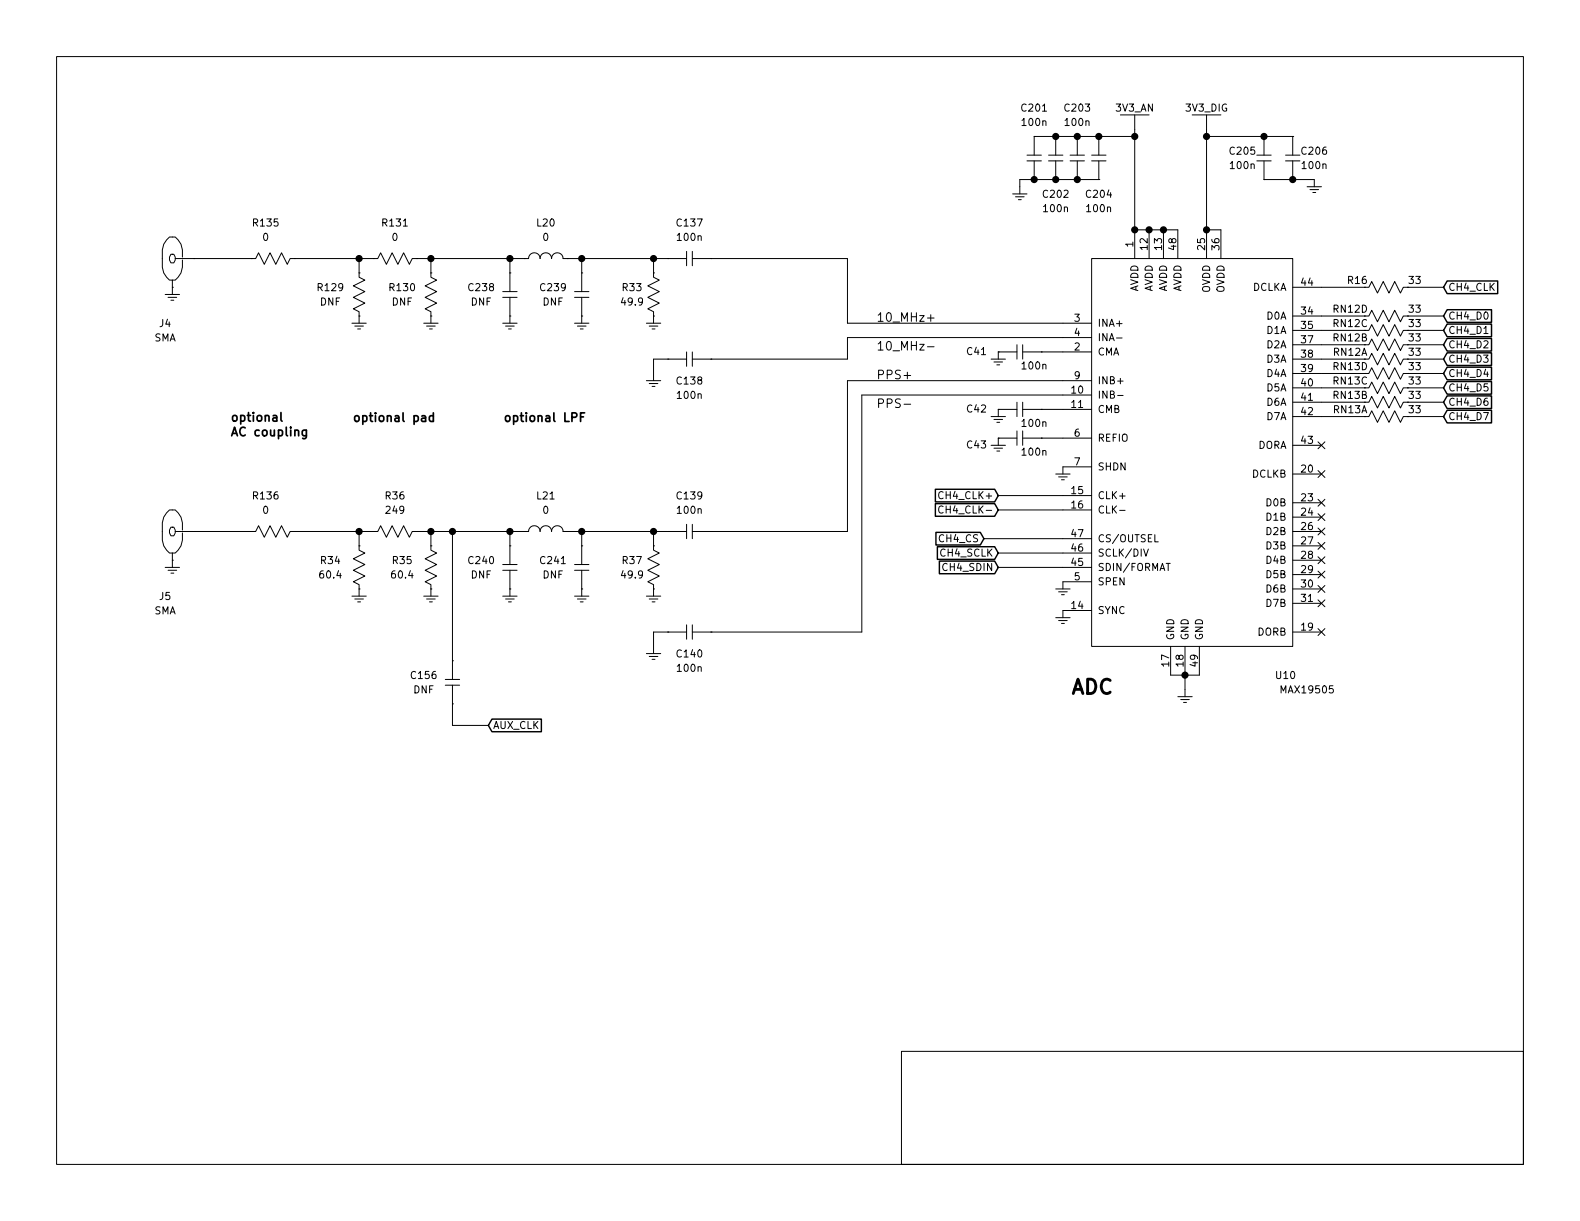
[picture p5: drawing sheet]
EESchema Schematic File Version 4
EELAYER 26 0
EELAYER END
$Descr USLetter 11000 8500
encoding utf-8
Sheet 5 11
Title ""
Date ""
Rev ""
Comp ""
Comment1 ""
Comment2 ""
Comment3 ""
Comment4 ""
$EndDescr
$Comp
L GNSS_Firehose:R R135
U 1 1
P 1900 1800
F 0 "R135" H 1850 2050 50  0000 C CNN
F 1 "0" H 1850 1950 50  0000 C CNN
F 2 "footprints:0402" H 1900 1800 50  0001 C CNN
F 3 "" H 1900 1800 50  0001 C CNN
	1    1900 1800
	1    0    0    -1  
$EndComp
$Comp
L GNSS_Firehose:R R131
U 1 1
P 2750 1800
F 0 "R131" H 2750 2050 50  0000 C CNN
F 1 "0" H 2750 1950 50  0000 C CNN
F 2 "footprints:0402" H 2750 1800 50  0001 C CNN
F 3 "" H 2750 1800 50  0001 C CNN
	1    2750 1800
	1    0    0    -1  
$EndComp
$Comp
L GNSS_Firehose:R R129
U 1 1
P 2500 2050
F 0 "R129" V 2450 1850 50  0000 C CNN
F 1 "DNF" V 2550 1850 50  0000 C CNN
F 2 "footprints:0402" H 2500 2050 50  0001 C CNN
F 3 "" H 2500 2050 50  0001 C CNN
	1    2500 2050
	0    1    1    0   
$EndComp
$Comp
L GNSS_Firehose:R R130
U 1 1
P 3000 2050
F 0 "R130" V 2950 1850 50  0000 C CNN
F 1 "DNF" V 3050 1850 50  0000 C CNN
F 2 "footprints:0402" H 3000 2050 50  0001 C CNN
F 3 "" H 3000 2050 50  0001 C CNN
	1    3000 2050
	0    1    1    0   
$EndComp
$Comp
L GNSS_Firehose:SMA J4
U 1 1
P 1200 1800
F 0 "J4" H 1150 1350 50  0000 C CNN
F 1 "SMA" H 1150 1250 50  0000 C CNN
F 2 "footprints:SMA_END_LAUNCH" H 1200 1800 50  0001 C CNN
F 3 "" H 1200 1800 50  0001 C CNN
	1    1200 1800
	1    0    0    -1  
$EndComp
$Comp
L GNSS_Firehose:L L20
U 1 1
P 3800 1800
F 0 "L20" H 3800 2050 50  0000 C CNN
F 1 "0" H 3800 1950 50  0000 C CNN
F 2 "footprints:0603" H 3800 1800 50  0001 C CNN
F 3 "" H 3800 1800 50  0001 C CNN
	1    3800 1800
	1    0    0    -1  
$EndComp
$Comp
L GNSS_Firehose:C C137
U 1 1
P 4800 1800
F 0 "C137" H 4800 2050 50  0000 C CNN
F 1 "100n" H 4800 1950 50  0000 C CNN
F 2 "footprints:0402" H 4800 1800 50  0001 C CNN
F 3 "" H 4800 1800 50  0001 C CNN
	1    4800 1800
	1    0    0    -1  
$EndComp
$Comp
L GNSS_Firehose:C C138
U 1 1
P 4800 2500
F 0 "C138" H 4800 2350 50  0000 C CNN
F 1 "100n" H 4800 2250 50  0000 C CNN
F 2 "footprints:0402" H 4800 2500 50  0001 C CNN
F 3 "" H 4800 2500 50  0001 C CNN
	1    4800 2500
	1    0    0    -1  
$EndComp
$Comp
L GNSS_Firehose:C C238
U 1 1
P 3550 2050
F 0 "C238" V 3500 1850 50  0000 C CNN
F 1 "DNF" V 3600 1850 50  0000 C CNN
F 2 "footprints:0402" H 3550 2050 50  0001 C CNN
F 3 "" H 3550 2050 50  0001 C CNN
	1    3550 2050
	0    1    1    0   
$EndComp
$Comp
L GNSS_Firehose:C C239
U 1 1
P 4050 2050
F 0 "C239" V 4000 1850 50  0000 C CNN
F 1 "DNF" V 4100 1850 50  0000 C CNN
F 2 "footprints:0402" H 4050 2050 50  0001 C CNN
F 3 "" H 4050 2050 50  0001 C CNN
	1    4050 2050
	0    1    1    0   
$EndComp
$Comp
L GNSS_Firehose:R R33
U 1 1
P 4550 2050
F 0 "R33" V 4500 1900 50  0000 C CNN
F 1 "49.9" V 4600 1900 50  0000 C CNN
F 2 "footprints:0402" H 4550 2050 50  0001 C CNN
F 3 "" H 4550 2050 50  0001 C CNN
	1    4550 2050
	0    1    1    0   
$EndComp
$Comp
L GNSS_Firehose:GND #PWR097
U 1 1
P 2500 2250
F 0 "#PWR097" H 2700 2150 50  0001 C CNN
F 1 "GND" H 2700 2050 50  0001 C CNN
F 2 "" H 2500 2250 50  0001 C CNN
F 3 "" H 2500 2250 50  0001 C CNN
	1    2500 2250
	1    0    0    -1  
$EndComp
$Comp
L GNSS_Firehose:GND #PWR098
U 1 1
P 3000 2250
F 0 "#PWR098" H 3200 2150 50  0001 C CNN
F 1 "GND" H 3200 2050 50  0001 C CNN
F 2 "" H 3000 2250 50  0001 C CNN
F 3 "" H 3000 2250 50  0001 C CNN
	1    3000 2250
	1    0    0    -1  
$EndComp
$Comp
L GNSS_Firehose:GND #PWR099
U 1 1
P 3550 2250
F 0 "#PWR099" H 3750 2150 50  0001 C CNN
F 1 "GND" H 3750 2050 50  0001 C CNN
F 2 "" H 3550 2250 50  0001 C CNN
F 3 "" H 3550 2250 50  0001 C CNN
	1    3550 2250
	1    0    0    -1  
$EndComp
$Comp
L GNSS_Firehose:GND #PWR0100
U 1 1
P 4050 2250
F 0 "#PWR0100" H 4250 2150 50  0001 C CNN
F 1 "GND" H 4250 2050 50  0001 C CNN
F 2 "" H 4050 2250 50  0001 C CNN
F 3 "" H 4050 2250 50  0001 C CNN
	1    4050 2250
	1    0    0    -1  
$EndComp
$Comp
L GNSS_Firehose:GND #PWR0101
U 1 1
P 4550 2250
F 0 "#PWR0101" H 4750 2150 50  0001 C CNN
F 1 "GND" H 4750 2050 50  0001 C CNN
F 2 "" H 4550 2250 50  0001 C CNN
F 3 "" H 4550 2250 50  0001 C CNN
	1    4550 2250
	1    0    0    -1  
$EndComp
$Comp
L GNSS_Firehose:GND #PWR0102
U 1 1
P 4550 2650
F 0 "#PWR0102" H 4750 2550 50  0001 C CNN
F 1 "GND" H 4750 2450 50  0001 C CNN
F 2 "" H 4550 2650 50  0001 C CNN
F 3 "" H 4550 2650 50  0001 C CNN
	1    4550 2650
	1    0    0    -1  
$EndComp
$Comp
L GNSS_Firehose:GND #PWR0103
U 1 1
P 1200 2050
F 0 "#PWR0103" H 1400 1950 50  0001 C CNN
F 1 "GND" H 1400 1850 50  0001 C CNN
F 2 "" H 1200 2050 50  0001 C CNN
F 3 "" H 1200 2050 50  0001 C CNN
	1    1200 2050
	1    0    0    -1  
$EndComp
Wire Wire Line
	1350 1800 1750 1800
Wire Wire Line
	2050 1800 2500 1800
Wire Wire Line
	2500 1900 2500 1800
Connection ~ 2500 1800
Wire Wire Line
	2900 1800 3000 1800
Wire Wire Line
	3000 1900 3000 1800
Connection ~ 3000 1800
Wire Wire Line
	3550 1900 3550 1800
Connection ~ 3550 1800
Wire Wire Line
	3950 1800 4050 1800
Wire Wire Line
	4050 1900 4050 1800
Connection ~ 4050 1800
Wire Wire Line
	4550 1900 4550 1800
Connection ~ 4550 1800
Wire Wire Line
	4650 2500 4550 2500
Wire Wire Line
	4550 2500 4550 2600
Wire Wire Line
	4950 2500 5900 2500
Wire Wire Line
	4950 1800 5900 1800
$Comp
L GNSS_Firehose:C C201
U 1 1
P 7200 1100
F 0 "C201" V 6850 1100 50  0000 C CNN
F 1 "100n" V 6950 1100 50  0000 C CNN
F 2 "footprints:0402" H 7200 1100 50  0001 C CNN
F 3 "" H 7200 1100 50  0001 C CNN
	1    7200 1100
	0    1    1    0   
$EndComp
$Comp
L GNSS_Firehose:C C202
U 1 1
P 7350 1100
F 0 "C202" V 7600 1100 50  0000 C CNN
F 1 "100n" V 7700 1100 50  0000 C CNN
F 2 "footprints:0402" H 7350 1100 50  0001 C CNN
F 3 "" H 7350 1100 50  0001 C CNN
	1    7350 1100
	0    1    1    0   
$EndComp
$Comp
L GNSS_Firehose:C C203
U 1 1
P 7500 1100
F 0 "C203" V 7150 1100 50  0000 C CNN
F 1 "100n" V 7250 1100 50  0000 C CNN
F 2 "footprints:0402" H 7500 1100 50  0001 C CNN
F 3 "" H 7500 1100 50  0001 C CNN
	1    7500 1100
	0    1    1    0   
$EndComp
$Comp
L GNSS_Firehose:C C204
U 1 1
P 7650 1100
F 0 "C204" V 7900 1100 50  0000 C CNN
F 1 "100n" V 8000 1100 50  0000 C CNN
F 2 "footprints:0402" H 7650 1100 50  0001 C CNN
F 3 "" H 7650 1100 50  0001 C CNN
	1    7650 1100
	0    1    1    0   
$EndComp
$Comp
L GNSS_Firehose:C C205
U 1 1
P 8800 1100
F 0 "C205" V 8750 950 50  0000 C CNN
F 1 "100n" V 8850 950 50  0000 C CNN
F 2 "footprints:0402" H 8800 1100 50  0001 C CNN
F 3 "" H 8800 1100 50  0001 C CNN
	1    8800 1100
	0    1    1    0   
$EndComp
$Comp
L GNSS_Firehose:C C206
U 1 1
P 9000 1100
F 0 "C206" V 8950 1250 50  0000 C CNN
F 1 "100n" V 9050 1250 50  0000 C CNN
F 2 "footprints:0402" H 9000 1100 50  0001 C CNN
F 3 "" H 9000 1100 50  0001 C CNN
	1    9000 1100
	0    1    1    0   
$EndComp
$Comp
L GNSS_Firehose:GND #PWR0104
U 1 1
P 7100 1350
F 0 "#PWR0104" H 7300 1250 50  0001 C CNN
F 1 "GND" H 7300 1150 50  0001 C CNN
F 2 "" H 7100 1350 50  0001 C CNN
F 3 "" H 7100 1350 50  0001 C CNN
	1    7100 1350
	1    0    0    -1  
$EndComp
$Comp
L GNSS_Firehose:GND #PWR0105
U 1 1
P 9150 1300
F 0 "#PWR0105" H 9350 1200 50  0001 C CNN
F 1 "GND" H 9350 1100 50  0001 C CNN
F 2 "" H 9150 1300 50  0001 C CNN
F 3 "" H 9150 1300 50  0001 C CNN
	1    9150 1300
	1    0    0    -1  
$EndComp
Connection ~ 7350 950 
Connection ~ 7500 950 
Connection ~ 7350 1250
Connection ~ 7500 1250
Connection ~ 8800 950 
Wire Wire Line
	8800 1250 9000 1250
Connection ~ 9000 1250
$Comp
L GNSS_Firehose:MAX19505 U10
U 1 1
P 8600 2200
F 0 "U10" H 8950 -300 50  0000 C CNN
F 1 "MAX19505" H 9100 -400 50  0000 C CNN
F 2 "footprints:QFN48_EP" H 8550 2350 50  0001 C CNN
F 3 "" H 8550 2350 50  0001 C CNN
	1    8600 2200
	1    0    0    -1  
$EndComp
$Comp
L GNSS_Firehose:GND #PWR0106
U 1 1
P 8250 4850
F 0 "#PWR0106" H 8450 4750 50  0001 C CNN
F 1 "GND" H 8450 4650 50  0001 C CNN
F 2 "" H 8250 4850 50  0001 C CNN
F 3 "" H 8250 4850 50  0001 C CNN
	1    8250 4850
	1    0    0    -1  
$EndComp
$Comp
L GNSS_Firehose:C C41
U 1 1
P 7100 2450
F 0 "C41" H 7400 2450 50  0000 C CNN
F 1 "100n" H 7000 2550 50  0000 C CNN
F 2 "footprints:0402" H 7100 2450 50  0001 C CNN
F 3 "" H 7100 2450 50  0001 C CNN
	1    7100 2450
	-1   0    0    1   
$EndComp
$Comp
L GNSS_Firehose:C C42
U 1 1
P 7100 2850
F 0 "C42" H 7400 2850 50  0000 C CNN
F 1 "100n" H 7000 2950 50  0000 C CNN
F 2 "footprints:0402" H 7100 2850 50  0001 C CNN
F 3 "" H 7100 2850 50  0001 C CNN
	1    7100 2850
	-1   0    0    1   
$EndComp
$Comp
L GNSS_Firehose:C C43
U 1 1
P 7100 3050
F 0 "C43" H 7400 3100 50  0000 C CNN
F 1 "100n" H 7000 3150 50  0000 C CNN
F 2 "footprints:0402" H 7100 3050 50  0001 C CNN
F 3 "" H 7100 3050 50  0001 C CNN
	1    7100 3050
	-1   0    0    1   
$EndComp
$Comp
L GNSS_Firehose:GND #PWR0107
U 1 1
P 6950 3100
F 0 "#PWR0107" H 7150 3000 50  0001 C CNN
F 1 "GND" H 7150 2900 50  0001 C CNN
F 2 "" H 6950 3100 50  0001 C CNN
F 3 "" H 6950 3100 50  0001 C CNN
	1    6950 3100
	1    0    0    -1  
$EndComp
$Comp
L GNSS_Firehose:GND #PWR0108
U 1 1
P 6950 2900
F 0 "#PWR0108" H 7150 2800 50  0001 C CNN
F 1 "GND" H 7150 2700 50  0001 C CNN
F 2 "" H 6950 2900 50  0001 C CNN
F 3 "" H 6950 2900 50  0001 C CNN
	1    6950 2900
	1    0    0    -1  
$EndComp
$Comp
L GNSS_Firehose:GND #PWR0109
U 1 1
P 6950 2500
F 0 "#PWR0109" H 7150 2400 50  0001 C CNN
F 1 "GND" H 7150 2300 50  0001 C CNN
F 2 "" H 6950 2500 50  0001 C CNN
F 3 "" H 6950 2500 50  0001 C CNN
	1    6950 2500
	1    0    0    -1  
$EndComp
$Comp
L GNSS_Firehose:GND #PWR0110
U 1 1
P 7400 3300
F 0 "#PWR0110" H 7600 3200 50  0001 C CNN
F 1 "GND" H 7600 3100 50  0001 C CNN
F 2 "" H 7400 3300 50  0001 C CNN
F 3 "" H 7400 3300 50  0001 C CNN
	1    7400 3300
	1    0    0    -1  
$EndComp
$Comp
L GNSS_Firehose:GND #PWR0111
U 1 1
P 7400 4100
F 0 "#PWR0111" H 7600 4000 50  0001 C CNN
F 1 "GND" H 7600 3900 50  0001 C CNN
F 2 "" H 7400 4100 50  0001 C CNN
F 3 "" H 7400 4100 50  0001 C CNN
	1    7400 4100
	1    0    0    -1  
$EndComp
$Comp
L GNSS_Firehose:GND #PWR0112
U 1 1
P 7400 4300
F 0 "#PWR0112" H 7600 4200 50  0001 C CNN
F 1 "GND" H 7600 4100 50  0001 C CNN
F 2 "" H 7400 4300 50  0001 C CNN
F 3 "" H 7400 4300 50  0001 C CNN
	1    7400 4300
	1    0    0    -1  
$EndComp
NoConn ~ 9200 3100
NoConn ~ 9200 3300
NoConn ~ 9200 3500
NoConn ~ 9200 3600
NoConn ~ 9200 3700
NoConn ~ 9200 3800
NoConn ~ 9200 3900
NoConn ~ 9200 4000
NoConn ~ 9200 4100
NoConn ~ 9200 4200
NoConn ~ 9200 4400
Text Notes 7450 4850 0    100  ~ 20
ADC
Wire Wire Line
	5900 2350 7400 2350
Wire Wire Line
	6000 2750 7400 2750
Wire Wire Line
	7400 2450 7250 2450
Wire Wire Line
	7250 2850 7400 2850
Wire Wire Line
	7250 3050 7400 3050
Connection ~ 8000 1600
Connection ~ 8100 1600
Connection ~ 8400 1600
Wire Wire Line
	8150 4700 8250 4700
Connection ~ 8250 4700
Wire Wire Line
	8250 4700 8250 4800
Wire Wire Line
	5900 2250 7400 2250
Wire Wire Line
	5900 2650 7400 2650
$Comp
L GNSS_Firehose:R R136
U 1 1
P 1900 3700
F 0 "R136" H 1850 3950 50  0000 C CNN
F 1 "0" H 1850 3850 50  0000 C CNN
F 2 "footprints:0402" H 1900 3700 50  0001 C CNN
F 3 "" H 1900 3700 50  0001 C CNN
	1    1900 3700
	1    0    0    -1  
$EndComp
$Comp
L GNSS_Firehose:R R36
U 1 1
P 2750 3700
F 0 "R36" H 2750 3950 50  0000 C CNN
F 1 "249" H 2750 3850 50  0000 C CNN
F 2 "footprints:0402" H 2750 3700 50  0001 C CNN
F 3 "" H 2750 3700 50  0001 C CNN
	1    2750 3700
	1    0    0    -1  
$EndComp
$Comp
L GNSS_Firehose:R R34
U 1 1
P 2500 3950
F 0 "R34" V 2450 3750 50  0000 C CNN
F 1 "60.4" V 2550 3750 50  0000 C CNN
F 2 "footprints:0402" H 2500 3950 50  0001 C CNN
F 3 "" H 2500 3950 50  0001 C CNN
	1    2500 3950
	0    1    1    0   
$EndComp
$Comp
L GNSS_Firehose:R R35
U 1 1
P 3000 3950
F 0 "R35" V 2950 3750 50  0000 C CNN
F 1 "60.4" V 3050 3750 50  0000 C CNN
F 2 "footprints:0402" H 3000 3950 50  0001 C CNN
F 3 "" H 3000 3950 50  0001 C CNN
	1    3000 3950
	0    1    1    0   
$EndComp
$Comp
L GNSS_Firehose:SMA J5
U 1 1
P 1200 3700
F 0 "J5" H 1150 3250 50  0000 C CNN
F 1 "SMA" H 1150 3150 50  0000 C CNN
F 2 "footprints:SMA_END_LAUNCH" H 1200 3700 50  0001 C CNN
F 3 "" H 1200 3700 50  0001 C CNN
	1    1200 3700
	1    0    0    -1  
$EndComp
$Comp
L GNSS_Firehose:L L21
U 1 1
P 3800 3700
F 0 "L21" H 3800 3950 50  0000 C CNN
F 1 "0" H 3800 3850 50  0000 C CNN
F 2 "footprints:0603" H 3800 3700 50  0001 C CNN
F 3 "" H 3800 3700 50  0001 C CNN
	1    3800 3700
	1    0    0    -1  
$EndComp
$Comp
L GNSS_Firehose:C C139
U 1 1
P 4800 3700
F 0 "C139" H 4800 3950 50  0000 C CNN
F 1 "100n" H 4800 3850 50  0000 C CNN
F 2 "footprints:0402" H 4800 3700 50  0001 C CNN
F 3 "" H 4800 3700 50  0001 C CNN
	1    4800 3700
	1    0    0    -1  
$EndComp
$Comp
L GNSS_Firehose:C C140
U 1 1
P 4800 4400
F 0 "C140" H 4800 4250 50  0000 C CNN
F 1 "100n" H 4800 4150 50  0000 C CNN
F 2 "footprints:0402" H 4800 4400 50  0001 C CNN
F 3 "" H 4800 4400 50  0001 C CNN
	1    4800 4400
	1    0    0    -1  
$EndComp
$Comp
L GNSS_Firehose:C C240
U 1 1
P 3550 3950
F 0 "C240" V 3500 3750 50  0000 C CNN
F 1 "DNF" V 3600 3750 50  0000 C CNN
F 2 "footprints:0402" H 3550 3950 50  0001 C CNN
F 3 "" H 3550 3950 50  0001 C CNN
	1    3550 3950
	0    1    1    0   
$EndComp
$Comp
L GNSS_Firehose:C C241
U 1 1
P 4050 3950
F 0 "C241" V 4000 3750 50  0000 C CNN
F 1 "DNF" V 4100 3750 50  0000 C CNN
F 2 "footprints:0402" H 4050 3950 50  0001 C CNN
F 3 "" H 4050 3950 50  0001 C CNN
	1    4050 3950
	0    1    1    0   
$EndComp
$Comp
L GNSS_Firehose:R R37
U 1 1
P 4550 3950
F 0 "R37" V 4500 3800 50  0000 C CNN
F 1 "49.9" V 4600 3800 50  0000 C CNN
F 2 "footprints:0402" H 4550 3950 50  0001 C CNN
F 3 "" H 4550 3950 50  0001 C CNN
	1    4550 3950
	0    1    1    0   
$EndComp
$Comp
L GNSS_Firehose:GND #PWR0113
U 1 1
P 2500 4150
F 0 "#PWR0113" H 2700 4050 50  0001 C CNN
F 1 "GND" H 2700 3950 50  0001 C CNN
F 2 "" H 2500 4150 50  0001 C CNN
F 3 "" H 2500 4150 50  0001 C CNN
	1    2500 4150
	1    0    0    -1  
$EndComp
$Comp
L GNSS_Firehose:GND #PWR0114
U 1 1
P 3000 4150
F 0 "#PWR0114" H 3200 4050 50  0001 C CNN
F 1 "GND" H 3200 3950 50  0001 C CNN
F 2 "" H 3000 4150 50  0001 C CNN
F 3 "" H 3000 4150 50  0001 C CNN
	1    3000 4150
	1    0    0    -1  
$EndComp
$Comp
L GNSS_Firehose:GND #PWR0115
U 1 1
P 3550 4150
F 0 "#PWR0115" H 3750 4050 50  0001 C CNN
F 1 "GND" H 3750 3950 50  0001 C CNN
F 2 "" H 3550 4150 50  0001 C CNN
F 3 "" H 3550 4150 50  0001 C CNN
	1    3550 4150
	1    0    0    -1  
$EndComp
$Comp
L GNSS_Firehose:GND #PWR0116
U 1 1
P 4050 4150
F 0 "#PWR0116" H 4250 4050 50  0001 C CNN
F 1 "GND" H 4250 3950 50  0001 C CNN
F 2 "" H 4050 4150 50  0001 C CNN
F 3 "" H 4050 4150 50  0001 C CNN
	1    4050 4150
	1    0    0    -1  
$EndComp
$Comp
L GNSS_Firehose:GND #PWR0117
U 1 1
P 4550 4150
F 0 "#PWR0117" H 4750 4050 50  0001 C CNN
F 1 "GND" H 4750 3950 50  0001 C CNN
F 2 "" H 4550 4150 50  0001 C CNN
F 3 "" H 4550 4150 50  0001 C CNN
	1    4550 4150
	1    0    0    -1  
$EndComp
$Comp
L GNSS_Firehose:GND #PWR0118
U 1 1
P 4550 4550
F 0 "#PWR0118" H 4750 4450 50  0001 C CNN
F 1 "GND" H 4750 4350 50  0001 C CNN
F 2 "" H 4550 4550 50  0001 C CNN
F 3 "" H 4550 4550 50  0001 C CNN
	1    4550 4550
	1    0    0    -1  
$EndComp
$Comp
L GNSS_Firehose:GND #PWR0119
U 1 1
P 1200 3950
F 0 "#PWR0119" H 1400 3850 50  0001 C CNN
F 1 "GND" H 1400 3750 50  0001 C CNN
F 2 "" H 1200 3950 50  0001 C CNN
F 3 "" H 1200 3950 50  0001 C CNN
	1    1200 3950
	1    0    0    -1  
$EndComp
Wire Wire Line
	1350 3700 1750 3700
Wire Wire Line
	2050 3700 2500 3700
Wire Wire Line
	2500 3800 2500 3700
Connection ~ 2500 3700
Wire Wire Line
	2900 3700 3000 3700
Wire Wire Line
	3000 3800 3000 3700
Connection ~ 3000 3700
Wire Wire Line
	3550 3800 3550 3700
Connection ~ 3550 3700
Wire Wire Line
	3950 3700 4050 3700
Wire Wire Line
	4050 3800 4050 3700
Connection ~ 4050 3700
Wire Wire Line
	4550 3800 4550 3700
Connection ~ 4550 3700
Wire Wire Line
	4650 4400 4550 4400
Wire Wire Line
	4550 4400 4550 4500
Wire Wire Line
	4950 4400 6000 4400
Wire Wire Line
	4950 3700 5900 3700
Text Notes 3500 2950 0    60   ~ 12
optional LPF
Text Notes 2450 2950 0    60   ~ 12
optional pad
Text Notes 1600 3050 0    60   ~ 12
optional\nAC coupling
Text Label 6100 2250 0    60   ~ 0
10_MHz+
Text Label 6100 2450 0    60   ~ 0
10_MHz-
Text Label 6100 2650 0    60   ~ 0
PPS+
Text Label 6100 2850 0    60   ~ 0
PPS-
$Comp
L GNSS_Firehose:VCC_3V3_AN #PWR0120
U 1 1
P 7900 900
F 0 "#PWR0120" H 8080 670 50  0001 C CNN
F 1 "VCC_3V3_AN" H 8030 770 50  0001 C CNN
F 2 "" H 7900 900 50  0001 C CNN
F 3 "" H 7900 900 50  0001 C CNN
	1    7900 900 
	1    0    0    -1  
$EndComp
$Comp
L GNSS_Firehose:VCC_3V3_DIG #PWR0121
U 1 1
P 8400 900
F 0 "#PWR0121" H 8580 670 50  0001 C CNN
F 1 "VCC_3V3_DIG" H 8530 770 50  0001 C CNN
F 2 "" H 8400 900 50  0001 C CNN
F 3 "" H 8400 900 50  0001 C CNN
	1    8400 900 
	1    0    0    -1  
$EndComp
Wire Wire Line
	8400 950  8800 950 
Text GLabel 6950 3450 0    50   Input ~ 0
CH4_CLK+
Text GLabel 6950 3550 0    50   Input ~ 0
CH4_CLK-
Text GLabel 6850 3750 0    50   Input ~ 0
CH4_CS
Text GLabel 6950 3850 0    50   Input ~ 0
CH4_SCLK
Text GLabel 6950 3950 0    50   Input ~ 0
CH4_SDIN
Text GLabel 10050 2000 2    50   Input ~ 0
CH4_CLK
Text GLabel 10050 2200 2    50   Input ~ 0
CH4_D0
Text GLabel 10050 2300 2    50   Input ~ 0
CH4_D1
Text GLabel 10050 2400 2    50   Input ~ 0
CH4_D2
Text GLabel 10050 2500 2    50   Input ~ 0
CH4_D3
Text GLabel 10050 2600 2    50   Input ~ 0
CH4_D4
Text GLabel 10050 2700 2    50   Input ~ 0
CH4_D5
Text GLabel 10050 2800 2    50   Input ~ 0
CH4_D6
Text GLabel 10050 2900 2    50   Input ~ 0
CH4_D7
Wire Wire Line
	6950 3450 7400 3450
Wire Wire Line
	6950 3550 7400 3550
Wire Wire Line
	6850 3750 7400 3750
Wire Wire Line
	6950 3850 7400 3850
Wire Wire Line
	6950 3950 7400 3950
$Comp
L GNSS_Firehose:R R16
U 1 1
P 9650 2000
F 0 "R16" H 9450 2050 50  0000 C CNN
F 1 "33" H 9850 2050 50  0000 C CNN
F 2 "footprints:0402" H 9650 2000 50  0001 C CNN
F 3 "" H 9650 2000 50  0001 C CNN
	1    9650 2000
	1    0    0    -1  
$EndComp
$Comp
L GNSS_Firehose:Rx4 RN12
U 1 1
P 9650 2500
F 0 "RN12" H 9400 2550 50  0000 C CNN
F 1 "33" H 9850 2550 50  0000 C CNN
F 2 "footprints:1206_4R" H 9650 2500 50  0001 C CNN
F 3 "" H 9650 2500 50  0001 C CNN
	1    9650 2500
	1    0    0    -1  
$EndComp
$Comp
L GNSS_Firehose:Rx4 RN12
U 2 1
P 9650 2400
F 0 "RN12" H 9400 2450 50  0000 C CNN
F 1 "33" H 9850 2450 50  0000 C CNN
F 2 "footprints:1206_4R" H 9650 2400 50  0001 C CNN
F 3 "" H 9650 2400 50  0001 C CNN
	2    9650 2400
	1    0    0    -1  
$EndComp
$Comp
L GNSS_Firehose:Rx4 RN12
U 3 1
P 9650 2300
F 0 "RN12" H 9400 2350 50  0000 C CNN
F 1 "33" H 9850 2350 50  0000 C CNN
F 2 "footprints:1206_4R" H 9650 2300 50  0001 C CNN
F 3 "" H 9650 2300 50  0001 C CNN
	3    9650 2300
	1    0    0    -1  
$EndComp
$Comp
L GNSS_Firehose:Rx4 RN12
U 4 1
P 9650 2200
F 0 "RN12" H 9400 2250 50  0000 C CNN
F 1 "33" H 9850 2250 50  0000 C CNN
F 2 "footprints:1206_4R" H 9650 2200 50  0001 C CNN
F 3 "" H 9650 2200 50  0001 C CNN
	4    9650 2200
	1    0    0    -1  
$EndComp
$Comp
L GNSS_Firehose:Rx4 RN13
U 1 1
P 9650 2900
F 0 "RN13" H 9400 2950 50  0000 C CNN
F 1 "33" H 9850 2950 50  0000 C CNN
F 2 "footprints:1206_4R" H 9650 2900 50  0001 C CNN
F 3 "" H 9650 2900 50  0001 C CNN
	1    9650 2900
	1    0    0    -1  
$EndComp
$Comp
L GNSS_Firehose:Rx4 RN13
U 2 1
P 9650 2800
F 0 "RN13" H 9400 2850 50  0000 C CNN
F 1 "33" H 9850 2850 50  0000 C CNN
F 2 "footprints:1206_4R" H 9650 2800 50  0001 C CNN
F 3 "" H 9650 2800 50  0001 C CNN
	2    9650 2800
	1    0    0    -1  
$EndComp
$Comp
L GNSS_Firehose:Rx4 RN13
U 3 1
P 9650 2700
F 0 "RN13" H 9400 2750 50  0000 C CNN
F 1 "33" H 9850 2750 50  0000 C CNN
F 2 "footprints:1206_4R" H 9650 2700 50  0001 C CNN
F 3 "" H 9650 2700 50  0001 C CNN
	3    9650 2700
	1    0    0    -1  
$EndComp
$Comp
L GNSS_Firehose:Rx4 RN13
U 4 1
P 9650 2600
F 0 "RN13" H 9400 2650 50  0000 C CNN
F 1 "33" H 9850 2650 50  0000 C CNN
F 2 "footprints:1206_4R" H 9650 2600 50  0001 C CNN
F 3 "" H 9650 2600 50  0001 C CNN
	4    9650 2600
	1    0    0    -1  
$EndComp
Wire Wire Line
	9200 2000 9500 2000
Wire Wire Line
	9200 2200 9500 2200
Wire Wire Line
	9200 2300 9500 2300
Wire Wire Line
	9200 2400 9500 2400
Wire Wire Line
	9200 2500 9500 2500
Wire Wire Line
	9200 2600 9500 2600
Wire Wire Line
	9200 2700 9500 2700
Wire Wire Line
	9200 2800 9500 2800
Wire Wire Line
	9200 2900 9500 2900
Wire Wire Line
	9800 2000 10050 2000
Wire Wire Line
	9800 2200 10050 2200
Wire Wire Line
	9800 2300 10050 2300
Wire Wire Line
	9800 2400 10050 2400
Wire Wire Line
	9800 2500 10050 2500
Wire Wire Line
	9800 2600 10050 2600
Wire Wire Line
	9800 2700 10050 2700
Wire Wire Line
	9800 2800 10050 2800
Wire Wire Line
	9800 2900 10050 2900
Wire Wire Line
	8400 900  8400 950 
Connection ~ 8400 950 
Wire Wire Line
	8400 1600 8500 1600
Wire Wire Line
	7900 900  7900 950 
Wire Wire Line
	7900 1600 8000 1600
Connection ~ 7900 1600
Wire Wire Line
	7200 950  7350 950 
Connection ~ 7900 950 
Connection ~ 7650 950 
Wire Wire Line
	7100 1250 7200 1250
Wire Wire Line
	7100 1300 7100 1250
Connection ~ 7200 1250
Wire Wire Line
	5900 1800 5900 2250
Wire Wire Line
	5900 2500 5900 2350
Wire Wire Line
	5900 3700 5900 2650
Wire Wire Line
	6000 4400 6000 2750
Text GLabel 3400 5050 2    50   Input ~ 0
AUX_CLK
Wire Wire Line
	3150 3700 3150 4600
Connection ~ 3150 3700
$Comp
L GNSS_Firehose:C C156
U 1 1
P 3150 4750
F 0 "C156" V 3100 4550 50  0000 C CNN
F 1 "DNF" V 3200 4550 50  0000 C CNN
F 2 "footprints:0402" H 3150 4750 50  0001 C CNN
F 3 "" H 3150 4750 50  0001 C CNN
	1    3150 4750
	0    1    1    0   
$EndComp
Wire Wire Line
	3400 5050 3150 5050
Wire Wire Line
	3150 5050 3150 4900
Wire Wire Line
	2500 1800 2600 1800
Wire Wire Line
	3000 1800 3550 1800
Wire Wire Line
	3550 1800 3650 1800
Wire Wire Line
	4050 1800 4550 1800
Wire Wire Line
	4550 1800 4650 1800
Wire Wire Line
	7350 950  7500 950 
Wire Wire Line
	7500 950  7650 950 
Wire Wire Line
	7350 1250 7500 1250
Wire Wire Line
	7500 1250 7650 1250
Wire Wire Line
	8800 950  9000 950 
Wire Wire Line
	9000 1250 9150 1250
Wire Wire Line
	8000 1600 8100 1600
Wire Wire Line
	8100 1600 8200 1600
Wire Wire Line
	8250 4700 8350 4700
Wire Wire Line
	2500 3700 2600 3700
Wire Wire Line
	3000 3700 3150 3700
Wire Wire Line
	3550 3700 3650 3700
Wire Wire Line
	4050 3700 4550 3700
Wire Wire Line
	4550 3700 4650 3700
Wire Wire Line
	8400 950  8400 1600
Wire Wire Line
	7900 950  7900 1600
Wire Wire Line
	7650 950  7900 950 
Wire Wire Line
	7200 1250 7350 1250
Wire Wire Line
	3150 3700 3550 3700
$EndSCHEMATC
